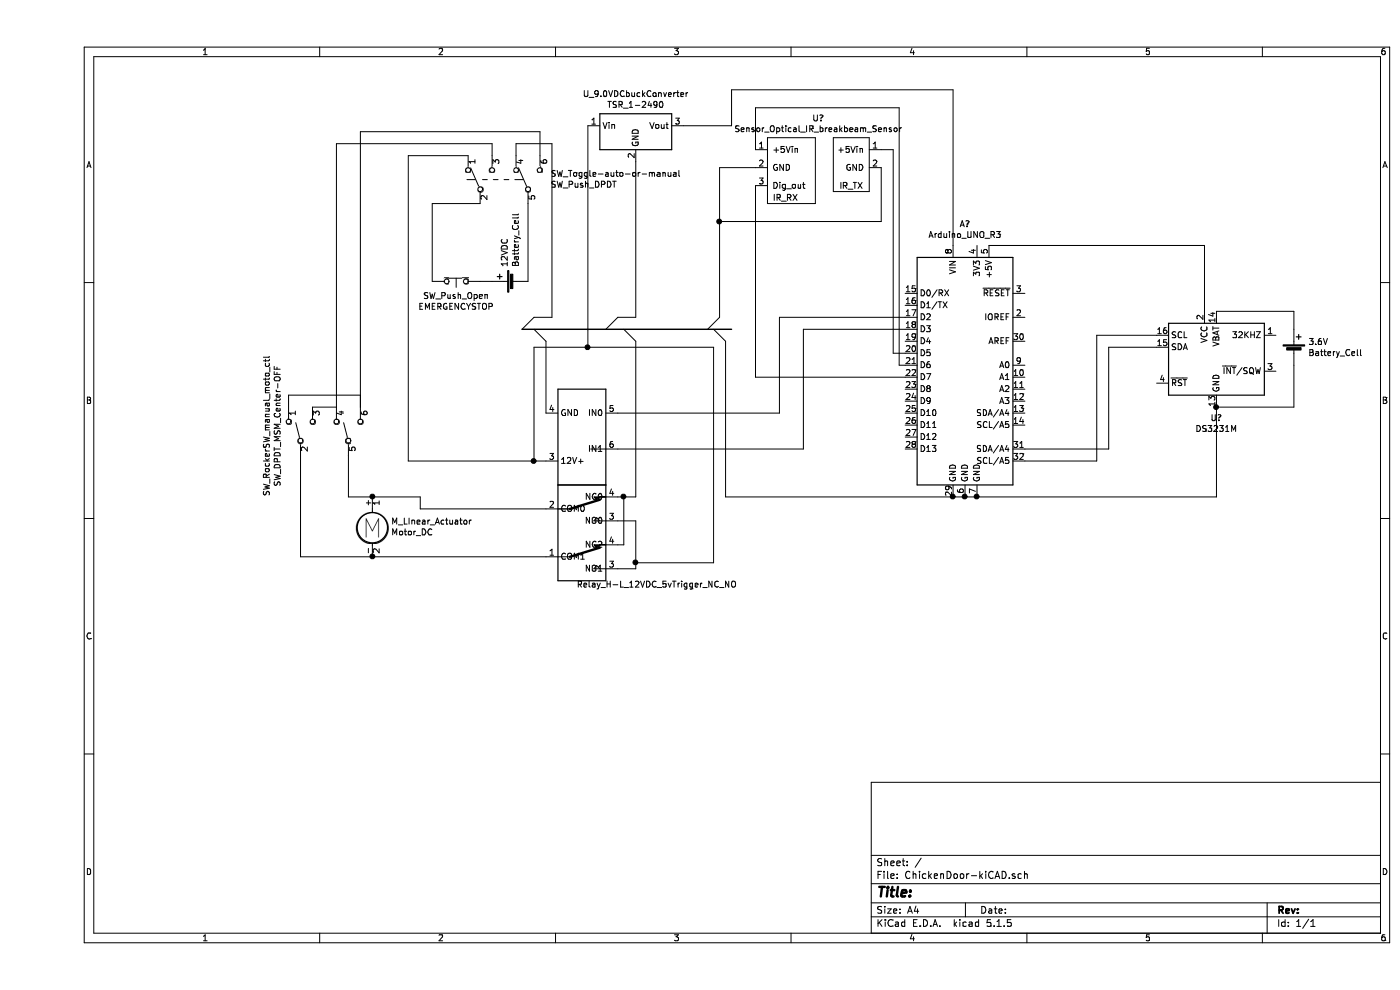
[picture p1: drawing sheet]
EESchema Schematic File Version 4
EELAYER 30 0
EELAYER END
$Descr A4 11693 8268
encoding utf-8
Sheet 1 1
Title ""
Date ""
Rev ""
Comp ""
Comment1 ""
Comment2 ""
Comment3 ""
Comment4 ""
$EndDescr
$Comp
L MCU_Module:Arduino_UNO_R3 A?
U 1 1
P 7750 3050
F 0 "A?" H 7750 4231 50  0000 C CNN
F 1 "Arduino_UNO_R3" H 7750 4140 50  0000 C CNN
F 2 "Module:Arduino_UNO_R3" H 7750 3050 50  0001 C CIN
F 3 "https://www.arduino.cc/en/Main/arduinoBoardUno" H 7750 3050 50  0001 C CNN
	1    7750 3050
	1    0    0    -1  
$EndComp
$Comp
L Motor:Motor_DC M_LInear_Actuator
U 1 1
P 2800 4350
F 0 "M_LInear_Actuator" H 2958 4346 50  0000 L CNN
F 1 "Motor_DC" H 2958 4255 50  0000 L CNN
F 2 "" H 2800 4260 50  0001 C CNN
F 3 "~" H 2800 4260 50  0001 C CNN
	1    2800 4350
	1    0    0    -1  
$EndComp
$Comp
L Device:Battery_Cell 12VDC
U 1 1
P 4000 2350
F 0 "12VDC" H 4118 2446 50  0000 L CNN
F 1 "Battery_Cell" H 4118 2355 50  0000 L CNN
F 2 "" V 4000 2410 50  0001 C CNN
F 3 "~" V 4000 2410 50  0001 C CNN
	1    4000 2350
	0    -1   -1   0   
$EndComp
Wire Wire Line
	2800 4650 4250 4650
Wire Wire Line
	4250 3850 4150 3850
Wire Wire Line
	4850 4350 5000 4350
Wire Wire Line
	5000 4350 5000 4700
Wire Wire Line
	5000 4750 4850 4750
Wire Wire Line
	5000 4700 5650 4700
Connection ~ 5000 4700
Wire Wire Line
	5000 4700 5000 4750
Wire Wire Line
	5650 4700 5650 2900
Wire Wire Line
	5650 2900 4150 2900
Wire Wire Line
	4150 2900 4150 3850
Wire Wire Line
	4850 3450 6200 3450
Wire Wire Line
	6200 3450 6200 2650
Wire Wire Line
	6200 2650 7250 2650
Wire Wire Line
	7250 2750 6400 2750
Wire Wire Line
	6400 2750 6400 3750
Wire Wire Line
	6400 3750 4850 3750
Wire Wire Line
	9350 2900 8950 2900
Wire Wire Line
	8950 2900 8950 3750
Wire Wire Line
	8950 3750 8250 3750
Wire Wire Line
	9350 2800 8850 2800
Wire Wire Line
	8850 2800 8850 3850
Wire Wire Line
	8850 3850 8250 3850
$Comp
L Timer_RTC:DS3231M U?
U 1 1
P 9850 3000
F 0 "U?" H 9850 2511 50  0000 C CNN
F 1 "DS3231M" H 9850 2420 50  0000 C CNN
F 2 "Package_SO:SOIC-16W_7.5x10.3mm_P1.27mm" H 9850 2400 50  0001 C CNN
F 3 "http://datasheets.maximintegrated.com/en/ds/DS3231.pdf" H 10120 3050 50  0001 C CNN
	1    9850 3000
	1    0    0    -1  
$EndComp
Wire Wire Line
	9850 3400 9850 4150
Wire Wire Line
	9850 4150 7850 4150
Wire Wire Line
	7950 2050 9750 2050
Wire Wire Line
	9750 2050 9750 2600
$Comp
L Device:Battery_Cell 3.6V
U 1 1
P 10500 2950
F 0 "3.6V" H 10618 3046 50  0000 L CNN
F 1 "Battery_Cell" H 10618 2955 50  0000 L CNN
F 2 "" V 10500 3010 50  0001 C CNN
F 3 "~" V 10500 3010 50  0001 C CNN
	1    10500 2950
	1    0    0    -1  
$EndComp
Wire Wire Line
	10500 2750 10500 2600
Wire Wire Line
	10500 2600 9850 2600
Wire Wire Line
	10500 3050 10500 3400
Wire Wire Line
	10500 3400 9850 3400
Connection ~ 9850 3400
Wire Wire Line
	4250 4250 3200 4250
Wire Wire Line
	4850 4150 4900 4150
Wire Wire Line
	5000 4150 5000 2850
Wire Wire Line
	4850 4550 4900 4550
Wire Wire Line
	4900 4550 4900 4150
Connection ~ 4900 4150
Wire Wire Line
	4900 4150 5000 4150
Connection ~ 7850 4150
Connection ~ 7650 4150
Wire Wire Line
	7650 4150 7750 4150
Connection ~ 7750 4150
Wire Wire Line
	7750 4150 7850 4150
$Comp
L Switch:SW_Push_Open EMERGENCYSTOP
U 1 1
P 3500 2350
F 0 "EMERGENCYSTOP" H 3500 2565 50  0000 C CNN
F 1 "SW_Push_Open" H 3500 2474 50  0000 C CNN
F 2 "" H 3500 2550 50  0001 C CNN
F 3 "~" H 3500 2550 50  0001 C CNN
	1    3500 2350
	-1   0    0    1   
$EndComp
Wire Wire Line
	3800 2350 3700 2350
Connection ~ 4150 3850
Entry Wire Line
	5650 2750 5750 2850
Entry Wire Line
	4150 2750 4250 2850
Entry Wire Line
	4900 2750 5000 2850
Wire Wire Line
	5750 2850 5750 4150
Wire Wire Line
	5750 4150 7650 4150
Wire Wire Line
	4250 2850 4250 3450
Entry Wire Line
	4050 2750 4150 2650
Wire Wire Line
	2200 3800 2200 4650
Wire Wire Line
	2200 4650 2800 4650
Connection ~ 2800 4650
Wire Wire Line
	2800 4150 3200 4150
Wire Wire Line
	3200 4150 3200 4250
$Comp
L Switch:SW_Push_DPDT SW_Toggle-auto-or-manual
U 1 1
P 3900 1500
F 0 "SW_Toggle-auto-or-manual" V 3946 1112 50  0000 R CNN
F 1 "SW_Push_DPDT" V 3855 1112 50  0000 R CNN
F 2 "" H 3900 1700 50  0001 C CNN
F 3 "~" H 3900 1700 50  0001 C CNN
	1    3900 1500
	0    -1   -1   0   
$EndComp
Wire Wire Line
	4100 2350 4100 1700
Wire Wire Line
	4000 1300 4000 1200
Wire Wire Line
	4000 1200 4300 1200
Wire Wire Line
	4300 1200 4300 2650
Wire Wire Line
	4300 2650 4150 2650
Wire Wire Line
	3300 2350 3300 1700
Wire Wire Line
	4200 1300 4200 1100
Wire Wire Line
	4200 1100 2700 1100
Wire Wire Line
	2700 1100 2700 3400
Wire Wire Line
	3800 1300 3800 1200
Wire Wire Line
	3800 1200 2500 1200
Wire Wire Line
	2500 1200 2500 3400
Wire Wire Line
	3300 1700 3700 1700
Wire Wire Line
	3600 1300 3100 1300
Wire Wire Line
	3100 1300 3100 3850
Wire Wire Line
	3100 3850 4150 3850
Wire Wire Line
	2800 4150 2600 4150
Wire Wire Line
	2600 4150 2600 3800
Connection ~ 2800 4150
$Comp
L sensor_optical_ir_breakbeam_sensor:Sensor_Optical_IR_breakbeam_Sensor U?
U 1 1
P 7500 1700
F 0 "U?" H 6525 2415 50  0000 C CNN
F 1 "Sensor_Optical_IR_breakbeam_Sensor" H 6525 2324 50  0000 C CNN
F 2 "" H 7500 1700 50  0001 C CNN
F 3 "" H 7500 1700 50  0001 C CNN
	1    7500 1700
	1    0    0    -1  
$EndComp
Wire Wire Line
	7050 1400 7050 1850
Wire Wire Line
	7050 1850 5700 1850
Entry Wire Line
	5600 2750 5700 2650
Wire Wire Line
	5700 2650 5700 1850
Wire Wire Line
	6000 1400 5700 1400
Wire Wire Line
	5700 1400 5700 1850
Connection ~ 5700 1850
Wire Wire Line
	6000 1250 6000 900 
Wire Wire Line
	7250 2950 7150 2950
Wire Wire Line
	7150 2950 7150 1250
Wire Wire Line
	7150 1250 7050 1250
Wire Wire Line
	7250 3050 7200 3050
Wire Wire Line
	7200 3050 7200 900 
Wire Wire Line
	7200 900  6000 900 
Wire Wire Line
	6000 1550 6000 3150
Wire Wire Line
	6000 3150 7250 3150
Wire Bus Line
	4050 2750 5800 2750
$Comp
L sw_dpdt_msm_center-off:SW_DPDT_MSM_Center-OFF SW_RockerSW_manual_moto_ctl
U 1 1
P 2600 3600
F 0 "SW_RockerSW_manual_moto_ctl" H 2642 4285 50  0000 C CNN
F 1 "SW_DPDT_MSM_Center-OFF" H 2642 4194 50  0000 C CNN
F 2 "" H 2600 3600 50  0001 C CNN
F 3 "~" H 2600 3600 50  0001 C CNN
	1    2600 3600
	0    -1   -1   0   
$EndComp
$Comp
L relay_h-l_12vdc_5vtrigger_nc_no:Relay_H-L_12VDC_5vTrigger_NC_NO K?
U 1 1
P 4550 4450
F 0 "K?" H 4980 4496 50  0001 L CNN
F 1 "Relay_H-L_12VDC_5vTrigger_NC_NO" V 4980 4405 50  0000 L CNN
F 2 "Relay_THT:Relay_SPDT_SANYOU_SRD_Series_Form_C" H 5000 4400 50  0001 L CNN
F 3 "http://www.sanyourelay.ca/public/products/pdf/SRD.pdf" H 4150 4550 50  0001 C CNN
	1    4550 4450
	0    1    1    0   
$EndComp
$EndSCHEMATC
